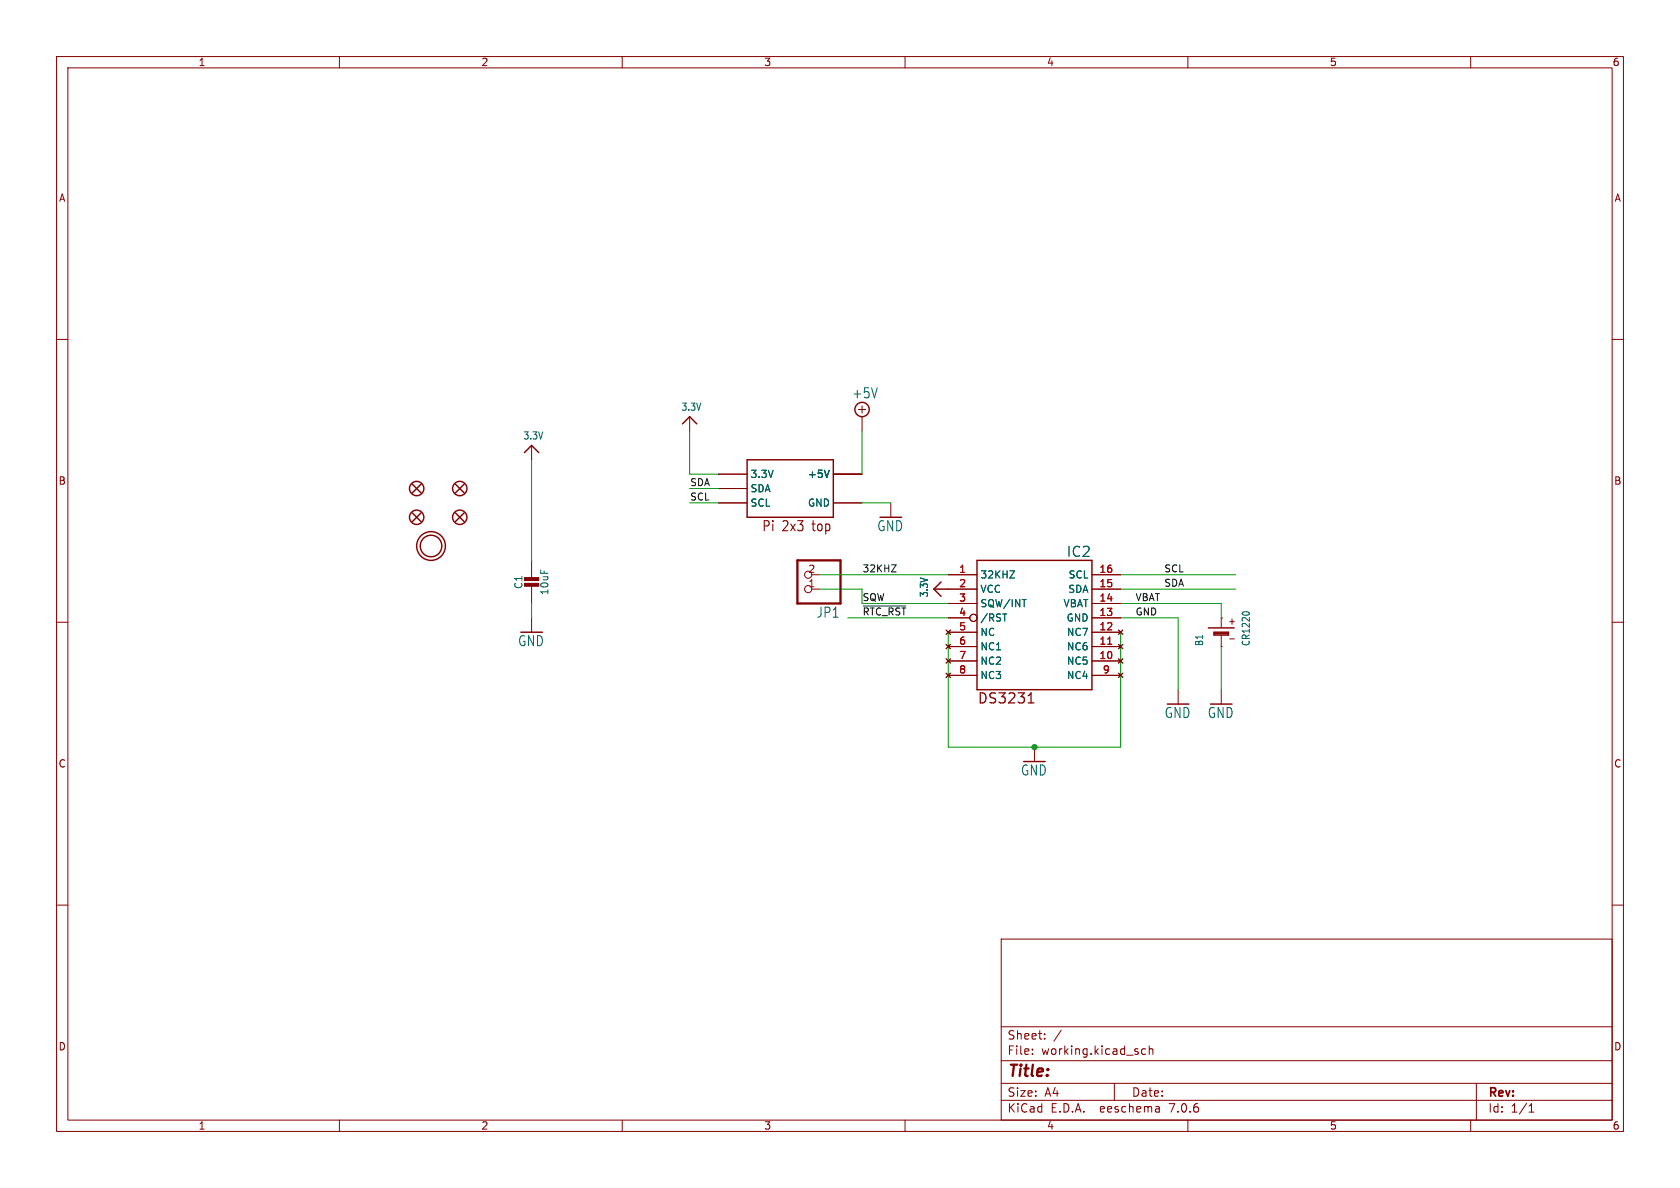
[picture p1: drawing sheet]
(kicad_sch (version 20230121) (generator eeschema)

 (paper "A4")

 (lib_symbols
  (symbol "working-eagle-import:+5V" (power) (in_bom yes) (on_board yes)
   (property "Reference" "#SUPPLY" (at 0 0 0) (effects (font (size 1.27 1.27)) hide))
   (property "Value" "+5V" (at -1.905 3.175 0) (effects (font (size 1.778 1.5113)) (justify left bottom)))
   (property "Footprint" "" (at 0 0 0) (effects (font (size 1.27 1.27)) hide))
   (property "Datasheet" "" (at 0 0 0) (effects (font (size 1.27 1.27)) hide))
   (property "ki_locked" "" (at 0 0 0) (effects (font (size 1.27 1.27))))
   (symbol "+5V_1_0"
    (polyline (pts (xy -0.635 1.27) (xy 0.635 1.27)) (stroke (width 0.1524) (type solid)) (fill (type none)))
    (polyline (pts (xy 0 0.635) (xy 0 1.905)) (stroke (width 0.1524) (type solid)) (fill (type none)))
    (circle (center 0 1.27) (radius 1.27) (stroke (width 0.254) (type solid)) (fill (type none)))
    (pin power_in line (at 0 -2.54 90) (length 2.54) (name "+5V" (effects (font (size 0 0)))) (number "1" (effects (font (size 0 0)))))))
  (symbol "working-eagle-import:3.3V" (power) (in_bom yes) (on_board yes)
   (property "Reference" "" (at 0 0 0) (effects (font (size 1.27 1.27)) hide))
   (property "Value" "3.3V" (at -1.524 1.016 0) (effects (font (size 1.27 1.0795)) (justify left bottom)))
   (property "Footprint" "" (at 0 0 0) (effects (font (size 1.27 1.27)) hide))
   (property "Datasheet" "" (at 0 0 0) (effects (font (size 1.27 1.27)) hide))
   (property "ki_locked" "" (at 0 0 0) (effects (font (size 1.27 1.27))))
   (symbol "3.3V_1_0"
    (polyline (pts (xy -1.27 -1.27) (xy 0 0)) (stroke (width 0.254) (type solid)) (fill (type none)))
    (polyline (pts (xy 0 0) (xy 1.27 -1.27)) (stroke (width 0.254) (type solid)) (fill (type none)))
    (pin power_in line (at 0 -2.54 90) (length 2.54) (name "3.3V" (effects (font (size 0 0)))) (number "1" (effects (font (size 0 0)))))))
  (symbol "working-eagle-import:BATTERYCR1220_SMT" (in_bom yes) (on_board yes)
   (property "Reference" "B" (at -2.54 3.175 0) (effects (font (size 1.27 1.0795)) (justify left bottom)))
   (property "Value" "" (at -2.54 -5.08 0) (effects (font (size 1.27 1.0795)) (justify left bottom)))
   (property "Footprint" "working:CR1220" (at 0 0 0) (effects (font (size 1.27 1.27)) hide))
   (property "Datasheet" "" (at 0 0 0) (effects (font (size 1.27 1.27)) hide))
   (property "ki_locked" "" (at 0 0 0) (effects (font (size 1.27 1.27))))
   (symbol "BATTERYCR1220_SMT_1_0"
    (polyline (pts (xy -2.54 0) (xy -0.635 0)) (stroke (width 0.1524) (type solid)) (fill (type none)))
    (polyline (pts (xy -0.508 -1.27) (xy -0.508 1.27)) (stroke (width 0.254) (type solid)) (fill (type none)))
    (polyline (pts (xy -0.508 1.27) (xy -0.254 1.27)) (stroke (width 0.254) (type solid)) (fill (type none)))
    (polyline (pts (xy -0.254 -1.27) (xy -0.508 -1.27)) (stroke (width 0.254) (type solid)) (fill (type none)))
    (polyline (pts (xy -0.254 1.27) (xy -0.254 -1.27)) (stroke (width 0.254) (type solid)) (fill (type none)))
    (polyline (pts (xy -0.254 1.27) (xy 0 1.27)) (stroke (width 0.254) (type solid)) (fill (type none)))
    (polyline (pts (xy 0 -1.27) (xy -0.254 -1.27)) (stroke (width 0.254) (type solid)) (fill (type none)))
    (polyline (pts (xy 0 1.27) (xy 0 -1.27)) (stroke (width 0.254) (type solid)) (fill (type none)))
    (polyline (pts (xy 0.762 2.286) (xy 0.762 -2.286)) (stroke (width 0.254) (type solid)) (fill (type none)))
    (polyline (pts (xy 0.889 0) (xy 2.54 0)) (stroke (width 0.1524) (type solid)) (fill (type none)))
    (text "+" (at 1.27 -1.143 900) (effects (font (size 1.27 1.0795)) (justify right top)))
    (text "-" (at -1.778 -1.143 900) (effects (font (size 1.27 1.0795)) (justify right top)))
    (pin passive line (at 2.54 0 180) (length 0) (name "+" (effects (font (size 0 0)))) (number "+$1" (effects (font (size 0 0)))))
    (pin passive line (at 2.54 0 180) (length 0) (name "+" (effects (font (size 0 0)))) (number "+$2" (effects (font (size 0 0)))))
    (pin passive line (at -2.54 0 0) (length 0) (name "-" (effects (font (size 0 0)))) (number "-" (effects (font (size 0 0)))))))
  (symbol "working-eagle-import:CAP_CERAMIC0805-NOOUTLINE" (in_bom yes) (on_board yes)
   (property "Reference" "C" (at -2.29 1.25 90) (effects (font (size 1.27 1.27))))
   (property "Value" "" (at 2.3 1.25 90) (effects (font (size 1.27 1.27))))
   (property "Footprint" "working:0805-NO" (at 0 0 0) (effects (font (size 1.27 1.27)) hide))
   (property "Datasheet" "" (at 0 0 0) (effects (font (size 1.27 1.27)) hide))
   (property "ki_locked" "" (at 0 0 0) (effects (font (size 1.27 1.27))))
   (symbol "CAP_CERAMIC0805-NOOUTLINE_1_0"
    (rectangle (start -1.27 0.508) (end 1.27 1.016) (stroke (width 0) (type default)) (fill (type outline)))
    (rectangle (start -1.27 1.524) (end 1.27 2.032) (stroke (width 0) (type default)) (fill (type outline)))
    (polyline (pts (xy 0 0.762) (xy 0 0)) (stroke (width 0.1524) (type solid)) (fill (type none)))
    (polyline (pts (xy 0 2.54) (xy 0 1.778)) (stroke (width 0.1524) (type solid)) (fill (type none)))
    (pin passive line (at 0 5.08 270) (length 2.54) (name "1" (effects (font (size 0 0)))) (number "1" (effects (font (size 0 0)))))
    (pin passive line (at 0 -2.54 90) (length 2.54) (name "2" (effects (font (size 0 0)))) (number "2" (effects (font (size 0 0)))))))
  (symbol "working-eagle-import:DS3231/SO" (in_bom yes) (on_board yes)
   (property "Reference" "IC" (at 10.16 15.24 0) (effects (font (size 1.778 1.778)) (justify right top)))
   (property "Value" "" (at 0 0 0) (effects (font (size 1.27 1.27)) hide))
   (property "Footprint" "working:SO16W" (at 0 0 0) (effects (font (size 1.27 1.27)) hide))
   (property "Datasheet" "" (at 0 0 0) (effects (font (size 1.27 1.27)) hide))
   (property "ki_locked" "" (at 0 0 0) (effects (font (size 1.27 1.27))))
   (symbol "DS3231/SO_1_0"
    (polyline (pts (xy -10.16 -10.16) (xy -10.16 12.7)) (stroke (width 0.254) (type solid)) (fill (type none)))
    (polyline (pts (xy -10.16 12.7) (xy 10.16 12.7)) (stroke (width 0.254) (type solid)) (fill (type none)))
    (polyline (pts (xy 10.16 -10.16) (xy -10.16 -10.16)) (stroke (width 0.254) (type solid)) (fill (type none)))
    (polyline (pts (xy 10.16 12.7) (xy 10.16 -10.16)) (stroke (width 0.254) (type solid)) (fill (type none)))
    (text "DS3231" (at -10.16 -12.7 0) (effects (font (size 1.778 1.778)) (justify left bottom)))
    (pin output line (at -15.24 10.16 0) (length 5.08) (name "32KHZ" (effects (font (size 1.27 1.27)))) (number "1" (effects (font (size 1.27 1.27)))))
    (pin no_connect line (at 15.24 -5.08 180) (length 5.08) (name "NC5" (effects (font (size 1.27 1.27)))) (number "10" (effects (font (size 1.27 1.27)))))
    (pin no_connect line (at 15.24 -2.54 180) (length 5.08) (name "NC6" (effects (font (size 1.27 1.27)))) (number "11" (effects (font (size 1.27 1.27)))))
    (pin no_connect line (at 15.24 0 180) (length 5.08) (name "NC7" (effects (font (size 1.27 1.27)))) (number "12" (effects (font (size 1.27 1.27)))))
    (pin power_in line (at 15.24 2.54 180) (length 5.08) (name "GND" (effects (font (size 1.27 1.27)))) (number "13" (effects (font (size 1.27 1.27)))))
    (pin power_in line (at 15.24 5.08 180) (length 5.08) (name "VBAT" (effects (font (size 1.27 1.27)))) (number "14" (effects (font (size 1.27 1.27)))))
    (pin bidirectional line (at 15.24 7.62 180) (length 5.08) (name "SDA" (effects (font (size 1.27 1.27)))) (number "15" (effects (font (size 1.27 1.27)))))
    (pin bidirectional line (at 15.24 10.16 180) (length 5.08) (name "SCL" (effects (font (size 1.27 1.27)))) (number "16" (effects (font (size 1.27 1.27)))))
    (pin power_in line (at -15.24 7.62 0) (length 5.08) (name "VCC" (effects (font (size 1.27 1.27)))) (number "2" (effects (font (size 1.27 1.27)))))
    (pin output line (at -15.24 5.08 0) (length 5.08) (name "SQW/INT" (effects (font (size 1.27 1.27)))) (number "3" (effects (font (size 1.27 1.27)))))
    (pin passive inverted (at -15.24 2.54 0) (length 5.08) (name "/RST" (effects (font (size 1.27 1.27)))) (number "4" (effects (font (size 1.27 1.27)))))
    (pin no_connect line (at -15.24 0 0) (length 5.08) (name "NC" (effects (font (size 1.27 1.27)))) (number "5" (effects (font (size 1.27 1.27)))))
    (pin no_connect line (at -15.24 -2.54 0) (length 5.08) (name "NC1" (effects (font (size 1.27 1.27)))) (number "6" (effects (font (size 1.27 1.27)))))
    (pin no_connect line (at -15.24 -5.08 0) (length 5.08) (name "NC2" (effects (font (size 1.27 1.27)))) (number "7" (effects (font (size 1.27 1.27)))))
    (pin no_connect line (at -15.24 -7.62 0) (length 5.08) (name "NC3" (effects (font (size 1.27 1.27)))) (number "8" (effects (font (size 1.27 1.27)))))
    (pin no_connect line (at 15.24 -7.62 180) (length 5.08) (name "NC4" (effects (font (size 1.27 1.27)))) (number "9" (effects (font (size 1.27 1.27)))))))
  (symbol "working-eagle-import:FIDUCIAL_1MM" (in_bom yes) (on_board yes)
   (property "Reference" "FID" (at 0 0 0) (effects (font (size 1.27 1.27)) hide))
   (property "Value" "" (at 0 0 0) (effects (font (size 1.27 1.27)) hide))
   (property "Footprint" "working:FIDUCIAL_1MM" (at 0 0 0) (effects (font (size 1.27 1.27)) hide))
   (property "Datasheet" "" (at 0 0 0) (effects (font (size 1.27 1.27)) hide))
   (property "ki_locked" "" (at 0 0 0) (effects (font (size 1.27 1.27))))
   (symbol "FIDUCIAL_1MM_1_0"
    (polyline (pts (xy -0.762 0.762) (xy 0.762 -0.762)) (stroke (width 0.254) (type solid)) (fill (type none)))
    (polyline (pts (xy 0.762 0.762) (xy -0.762 -0.762)) (stroke (width 0.254) (type solid)) (fill (type none)))
    (circle (center 0 0) (radius 1.27) (stroke (width 0.254) (type solid)) (fill (type none)))))
  (symbol "working-eagle-import:GND" (power) (in_bom yes) (on_board yes)
   (property "Reference" "#GND" (at 0 0 0) (effects (font (size 1.27 1.27)) hide))
   (property "Value" "GND" (at -2.54 -2.54 0) (effects (font (size 1.778 1.5113)) (justify left bottom)))
   (property "Footprint" "" (at 0 0 0) (effects (font (size 1.27 1.27)) hide))
   (property "Datasheet" "" (at 0 0 0) (effects (font (size 1.27 1.27)) hide))
   (property "ki_locked" "" (at 0 0 0) (effects (font (size 1.27 1.27))))
   (symbol "GND_1_0"
    (polyline (pts (xy -1.905 0) (xy 1.905 0)) (stroke (width 0.254) (type solid)) (fill (type none)))
    (pin power_in line (at 0 2.54 270) (length 2.54) (name "GND" (effects (font (size 0 0)))) (number "1" (effects (font (size 0 0)))))))
  (symbol "working-eagle-import:HEADER-1X2ROUND" (in_bom yes) (on_board yes)
   (property "Reference" "JP" (at -6.35 5.715 0) (effects (font (size 1.778 1.5113)) (justify left bottom)))
   (property "Value" "" (at -6.35 -5.08 0) (effects (font (size 1.778 1.5113)) (justify left bottom)))
   (property "Footprint" "working:1X02_ROUND" (at 0 0 0) (effects (font (size 1.27 1.27)) hide))
   (property "Datasheet" "" (at 0 0 0) (effects (font (size 1.27 1.27)) hide))
   (property "ki_locked" "" (at 0 0 0) (effects (font (size 1.27 1.27))))
   (symbol "HEADER-1X2ROUND_1_0"
    (polyline (pts (xy -6.35 -2.54) (xy 1.27 -2.54)) (stroke (width 0.4064) (type solid)) (fill (type none)))
    (polyline (pts (xy -6.35 5.08) (xy -6.35 -2.54)) (stroke (width 0.4064) (type solid)) (fill (type none)))
    (polyline (pts (xy 1.27 -2.54) (xy 1.27 5.08)) (stroke (width 0.4064) (type solid)) (fill (type none)))
    (polyline (pts (xy 1.27 5.08) (xy -6.35 5.08)) (stroke (width 0.4064) (type solid)) (fill (type none)))
    (pin passive inverted (at -2.54 2.54 0) (length 2.54) (name "1" (effects (font (size 0 0)))) (number "1" (effects (font (size 1.27 1.27)))))
    (pin passive inverted (at -2.54 0 0) (length 2.54) (name "2" (effects (font (size 0 0)))) (number "2" (effects (font (size 1.27 1.27)))))))
  (symbol "working-eagle-import:MOUNTINGHOLE3.0THIN" (in_bom yes) (on_board yes)
   (property "Reference" "" (at 0 0 0) (effects (font (size 1.27 1.27)) hide))
   (property "Value" "" (at 0 0 0) (effects (font (size 1.27 1.27)) hide))
   (property "Footprint" "working:MOUNTINGHOLE_3.0_PLATEDTHIN" (at 0 0 0) (effects (font (size 1.27 1.27)) hide))
   (property "Datasheet" "" (at 0 0 0) (effects (font (size 1.27 1.27)) hide))
   (property "ki_locked" "" (at 0 0 0) (effects (font (size 1.27 1.27))))
   (symbol "MOUNTINGHOLE3.0THIN_1_0"
    (circle (center 0 0) (radius 1.905) (stroke (width 0.254) (type solid)) (fill (type none)))
    (circle (center 0 0) (radius 2.54) (stroke (width 0.254) (type solid)) (fill (type none)))))
  (symbol "working-eagle-import:RASPBERRYPI_2X3" (in_bom yes) (on_board yes)
   (property "Reference" "RPI" (at 0 0 0) (effects (font (size 1.27 1.27)) hide))
   (property "Value" "" (at 0 0 0) (effects (font (size 1.27 1.27)) hide))
   (property "Footprint" "working:RASPBERRYPI_2X3_THMSMT" (at 0 0 0) (effects (font (size 1.27 1.27)) hide))
   (property "Datasheet" "" (at 0 0 0) (effects (font (size 1.27 1.27)) hide))
   (property "ki_locked" "" (at 0 0 0) (effects (font (size 1.27 1.27))))
   (symbol "RASPBERRYPI_2X3_1_0"
    (polyline (pts (xy -7.62 -5.08) (xy -7.62 5.08)) (stroke (width 0.254) (type solid)) (fill (type none)))
    (polyline (pts (xy -7.62 5.08) (xy 7.62 5.08)) (stroke (width 0.254) (type solid)) (fill (type none)))
    (polyline (pts (xy 7.62 -5.08) (xy -7.62 -5.08)) (stroke (width 0.254) (type solid)) (fill (type none)))
    (polyline (pts (xy 7.62 5.08) (xy 7.62 -5.08)) (stroke (width 0.254) (type solid)) (fill (type none)))
    (text "Pi 2x3 top" (at -5.08 -7.62 0) (effects (font (size 1.778 1.5113)) (justify left bottom)))
    (pin bidirectional line (at -12.7 2.54 0) (length 5.08) (name "3.3V" (effects (font (size 1.27 1.27)))) (number "1" (effects (font (size 0 0)))))
    (pin bidirectional line (at -12.7 2.54 0) (length 5.08) (name "3.3V" (effects (font (size 1.27 1.27)))) (number "1'" (effects (font (size 0 0)))))
    (pin bidirectional line (at 12.7 2.54 180) (length 5.08) (name "+5V" (effects (font (size 1.27 1.27)))) (number "2" (effects (font (size 0 0)))))
    (pin bidirectional line (at 12.7 2.54 180) (length 5.08) (name "+5V" (effects (font (size 1.27 1.27)))) (number "2'" (effects (font (size 0 0)))))
    (pin bidirectional line (at -12.7 0 0) (length 5.08) (name "SDA" (effects (font (size 1.27 1.27)))) (number "3" (effects (font (size 0 0)))))
    (pin bidirectional line (at -12.7 0 0) (length 5.08) (name "SDA" (effects (font (size 1.27 1.27)))) (number "3'" (effects (font (size 0 0)))))
    (pin bidirectional line (at 12.7 2.54 180) (length 5.08) (name "+5V" (effects (font (size 1.27 1.27)))) (number "4" (effects (font (size 0 0)))))
    (pin bidirectional line (at 12.7 2.54 180) (length 5.08) (name "+5V" (effects (font (size 1.27 1.27)))) (number "4'" (effects (font (size 0 0)))))
    (pin bidirectional line (at -12.7 -2.54 0) (length 5.08) (name "SCL" (effects (font (size 1.27 1.27)))) (number "5" (effects (font (size 0 0)))))
    (pin bidirectional line (at -12.7 -2.54 0) (length 5.08) (name "SCL" (effects (font (size 1.27 1.27)))) (number "5'" (effects (font (size 0 0)))))
    (pin bidirectional line (at 12.7 -2.54 180) (length 5.08) (name "GND" (effects (font (size 1.27 1.27)))) (number "6" (effects (font (size 0 0)))))
    (pin bidirectional line (at 12.7 -2.54 180) (length 5.08) (name "GND" (effects (font (size 1.27 1.27)))) (number "6'" (effects (font (size 0 0))))))))

 (junction (at 182.88 132.08) (diameter 0) (color 0 0 0 0))

 (wire (pts (xy 182.88 132.08) (xy 198.12 132.08)) (stroke (width 0.1524) (type solid)))
 (wire (pts (xy 149.86 109.22) (xy 167.64 109.22)) (stroke (width 0.1524) (type solid)))
 (wire (pts (xy 167.64 111.76) (xy 167.64 132.08)) (stroke (width 0.1524) (type solid)))
 (wire (pts (xy 208.28 121.92) (xy 208.28 109.22)) (stroke (width 0.1524) (type solid)))
 (wire (pts (xy 215.9 109.22) (xy 215.9 106.68)) (stroke (width 0.1524) (type solid)))
 (wire (pts (xy 121.92 83.82) (xy 121.92 76.2)) (stroke (width 0.1524) (type solid)))
 (wire (pts (xy 152.4 88.9) (xy 157.48 88.9)) (stroke (width 0.1524) (type solid)))
 (wire (pts (xy 93.98 109.22) (xy 93.98 106.68)) (stroke (width 0.1524) (type solid)))
 (wire (pts (xy 152.4 106.68) (xy 167.64 106.68)) (stroke (width 0.1524) (type solid)))
 (wire (pts (xy 152.4 76.2) (xy 152.4 83.82)) (stroke (width 0.1524) (type solid)))
 (wire (pts (xy 198.12 101.6) (xy 218.44 101.6)) (stroke (width 0.1524) (type solid)))
 (wire (pts (xy 167.64 132.08) (xy 182.88 132.08)) (stroke (width 0.1524) (type solid)))
 (wire (pts (xy 152.4 106.68) (xy 152.4 104.14)) (stroke (width 0.1524) (type solid)))
 (wire (pts (xy 215.9 114.3) (xy 215.9 121.92)) (stroke (width 0.1524) (type solid)))
 (wire (pts (xy 127 83.82) (xy 121.92 83.82)) (stroke (width 0.1524) (type solid)))
 (wire (pts (xy 127 86.36) (xy 121.92 86.36)) (stroke (width 0.1524) (type solid)))
 (wire (pts (xy 121.92 88.9) (xy 127 88.9)) (stroke (width 0.1524) (type solid)))
 (wire (pts (xy 198.12 111.76) (xy 198.12 132.08)) (stroke (width 0.1524) (type solid)))
 (wire (pts (xy 152.4 104.14) (xy 144.78 104.14)) (stroke (width 0.1524) (type solid)))
 (wire (pts (xy 198.12 106.68) (xy 215.9 106.68)) (stroke (width 0.1524) (type solid)))
 (wire (pts (xy 144.78 101.6) (xy 167.64 101.6)) (stroke (width 0.1524) (type solid)))
 (wire (pts (xy 198.12 109.22) (xy 208.28 109.22)) (stroke (width 0.1524) (type solid)))
 (wire (pts (xy 218.44 104.14) (xy 198.12 104.14)) (stroke (width 0.1524) (type solid)))
 (wire (pts (xy 93.98 99.06) (xy 93.98 81.28)) (stroke (width 0.1524) (type solid)))

 (label "GND" (at 200.66 109.22 0) (fields_autoplaced) (effects (font (size 1.2446 1.2446)) (justify left bottom)))
 (label "VBAT" (at 200.66 106.68 0) (fields_autoplaced) (effects (font (size 1.2446 1.2446)) (justify left bottom)))
 (label "SCL" (at 121.92 88.9 0) (fields_autoplaced) (effects (font (size 1.2446 1.2446)) (justify left bottom)))
 (label "32KHZ" (at 152.4 101.6 0) (fields_autoplaced) (effects (font (size 1.2446 1.2446)) (justify left bottom)))
 (label "SDA" (at 205.74 104.14 0) (fields_autoplaced) (effects (font (size 1.2446 1.2446)) (justify left bottom)))
 (label "SCL" (at 205.74 101.6 0) (fields_autoplaced) (effects (font (size 1.2446 1.2446)) (justify left bottom)))
 (label "~{RTC_RST}" (at 152.4 109.22 0) (fields_autoplaced) (effects (font (size 1.2446 1.2446)) (justify left bottom)))
 (label "SDA" (at 121.92 86.36 0) (fields_autoplaced) (effects (font (size 1.2446 1.2446)) (justify left bottom)))
 (label "SQW" (at 152.4 106.68 0) (fields_autoplaced) (effects (font (size 1.2446 1.2446)) (justify left bottom)))

 (symbol (lib_id "working-eagle-import:GND") (at 93.98 111.76 0) (unit 1) (in_bom yes) (on_board yes) (dnp no)
  (property "Reference" "#GND2" (at 93.98 111.76 0) (effects (font (size 1.27 1.27)) hide))
  (property "Value" "GND" (at 91.44 114.3 0) (effects (font (size 1.778 1.5113)) (justify left bottom)))
  (property "Footprint" "" (at 93.98 111.76 0) (effects (font (size 1.27 1.27)) hide))
  (property "Datasheet" "" (at 93.98 111.76 0) (effects (font (size 1.27 1.27)) hide)) (pin "1"))

 (symbol (lib_id "working-eagle-import:BATTERYCR1220_SMT") (at 215.9 111.76 90) (unit 1) (in_bom yes) (on_board yes) (dnp no)
  (property "Reference" "B1" (at 212.725 114.3 0) (effects (font (size 1.27 1.0795)) (justify left bottom)))
  (property "Value" "CR1220" (at 220.98 114.3 0) (effects (font (size 1.27 1.0795)) (justify left bottom)))
  (property "Footprint" "working:CR1220" (at 215.9 111.76 0) (effects (font (size 1.27 1.27)) hide))
  (property "Datasheet" "" (at 215.9 111.76 0) (effects (font (size 1.27 1.27)) hide))
  (pin "+$1")
  (pin "+$2")
  (pin "-"))

 (symbol (lib_id "working-eagle-import:CAP_CERAMIC0805-NOOUTLINE") (at 93.98 104.14 0) (unit 1) (in_bom yes) (on_board yes) (dnp no)
  (property "Reference" "C1" (at 91.69 102.89 90) (effects (font (size 1.27 1.27))))
  (property "Value" "10uF" (at 96.28 102.89 90) (effects (font (size 1.27 1.27))))
  (property "Footprint" "working:0805-NO" (at 93.98 104.14 0) (effects (font (size 1.27 1.27)) hide))
  (property "Datasheet" "" (at 93.98 104.14 0) (effects (font (size 1.27 1.27)) hide)) (pin "1") (pin "2"))

 (symbol (lib_id "working-eagle-import:HEADER-1X2ROUND") (at 142.24 101.6 180) (unit 1) (in_bom yes) (on_board yes) (dnp no)
  (property "Reference" "JP1" (at 148.59 107.315 0) (effects (font (size 1.778 1.5113)) (justify left bottom)))
  (property "Value" "HEADER-1X2ROUND" (at 148.59 96.52 0) (effects (font (size 1.778 1.5113)) (justify left bottom) hide))
  (property "Footprint" "working:1X02_ROUND" (at 142.24 101.6 0) (effects (font (size 1.27 1.27)) hide))
  (property "Datasheet" "" (at 142.24 101.6 0) (effects (font (size 1.27 1.27)) hide)) (pin "1") (pin "2"))

 (symbol (lib_id "working-eagle-import:GND") (at 215.9 124.46 0) (unit 1) (in_bom yes) (on_board yes) (dnp no)
  (property "Reference" "#GND17" (at 215.9 124.46 0) (effects (font (size 1.27 1.27)) hide))
  (property "Value" "GND" (at 213.36 127 0) (effects (font (size 1.778 1.5113)) (justify left bottom)))
  (property "Footprint" "" (at 215.9 124.46 0) (effects (font (size 1.27 1.27)) hide))
  (property "Datasheet" "" (at 215.9 124.46 0) (effects (font (size 1.27 1.27)) hide)) (pin "1"))

 (symbol (lib_id "working-eagle-import:FIDUCIAL_1MM") (at 73.66 91.44 0) (unit 1) (in_bom yes) (on_board yes) (dnp no)
  (property "Reference" "FID1" (at 73.66 91.44 0) (effects (font (size 1.27 1.27)) hide))
  (property "Value" "FIDUCIAL_1MM" (at 73.66 91.44 0) (effects (font (size 1.27 1.27)) hide))
  (property "Footprint" "working:FIDUCIAL_1MM" (at 73.66 91.44 0) (effects (font (size 1.27 1.27)) hide))
  (property "Datasheet" "" (at 73.66 91.44 0) (effects (font (size 1.27 1.27)) hide)))

 (symbol (lib_id "working-eagle-import:3.3V") (at 165.1 104.14 90) (unit 1) (in_bom yes) (on_board yes) (dnp no)
  (property "Reference" "#U$6" (at 165.1 104.14 0) (effects (font (size 1.27 1.27)) hide))
  (property "Value" "3.3V" (at 164.084 105.664 0) (effects (font (size 1.27 1.0795)) (justify left bottom)))
  (property "Footprint" "" (at 165.1 104.14 0) (effects (font (size 1.27 1.27)) hide))
  (property "Datasheet" "" (at 165.1 104.14 0) (effects (font (size 1.27 1.27)) hide)) (pin "1"))

 (symbol (lib_id "working-eagle-import:3.3V") (at 93.98 78.74 0) (unit 1) (in_bom yes) (on_board yes) (dnp no)
  (property "Reference" "#U$1" (at 93.98 78.74 0) (effects (font (size 1.27 1.27)) hide))
  (property "Value" "3.3V" (at 92.456 77.724 0) (effects (font (size 1.27 1.0795)) (justify left bottom)))
  (property "Footprint" "" (at 93.98 78.74 0) (effects (font (size 1.27 1.27)) hide))
  (property "Datasheet" "" (at 93.98 78.74 0) (effects (font (size 1.27 1.27)) hide)) (pin "1"))

 (symbol (lib_id "working-eagle-import:GND") (at 157.48 91.44 0) (unit 1) (in_bom yes) (on_board yes) (dnp no)
  (property "Reference" "#GND3" (at 157.48 91.44 0) (effects (font (size 1.27 1.27)) hide))
  (property "Value" "GND" (at 154.94 93.98 0) (effects (font (size 1.778 1.5113)) (justify left bottom)))
  (property "Footprint" "" (at 157.48 91.44 0) (effects (font (size 1.27 1.27)) hide))
  (property "Datasheet" "" (at 157.48 91.44 0) (effects (font (size 1.27 1.27)) hide)) (pin "1"))

 (symbol (lib_id "working-eagle-import:GND") (at 182.88 134.62 0) (unit 1) (in_bom yes) (on_board yes) (dnp no)
  (property "Reference" "#GND1" (at 182.88 134.62 0) (effects (font (size 1.27 1.27)) hide))
  (property "Value" "GND" (at 180.34 137.16 0) (effects (font (size 1.778 1.5113)) (justify left bottom)))
  (property "Footprint" "" (at 182.88 134.62 0) (effects (font (size 1.27 1.27)) hide))
  (property "Datasheet" "" (at 182.88 134.62 0) (effects (font (size 1.27 1.27)) hide)) (pin "1"))

 (symbol (lib_id "working-eagle-import:FIDUCIAL_1MM") (at 73.66 86.36 0) (unit 1) (in_bom yes) (on_board yes) (dnp no)
  (property "Reference" "FID3" (at 73.66 86.36 0) (effects (font (size 1.27 1.27)) hide))
  (property "Value" "FIDUCIAL_1MM" (at 73.66 86.36 0) (effects (font (size 1.27 1.27)) hide))
  (property "Footprint" "working:FIDUCIAL_1MM" (at 73.66 86.36 0) (effects (font (size 1.27 1.27)) hide))
  (property "Datasheet" "" (at 73.66 86.36 0) (effects (font (size 1.27 1.27)) hide)))

 (symbol (lib_id "working-eagle-import:3.3V") (at 121.92 73.66 0) (unit 1) (in_bom yes) (on_board yes) (dnp no)
  (property "Reference" "#U$5" (at 121.92 73.66 0) (effects (font (size 1.27 1.27)) hide))
  (property "Value" "3.3V" (at 120.396 72.644 0) (effects (font (size 1.27 1.0795)) (justify left bottom)))
  (property "Footprint" "" (at 121.92 73.66 0) (effects (font (size 1.27 1.27)) hide))
  (property "Datasheet" "" (at 121.92 73.66 0) (effects (font (size 1.27 1.27)) hide)) (pin "1"))

 (symbol (lib_id "working-eagle-import:+5V") (at 152.4 73.66 0) (unit 1) (in_bom yes) (on_board yes) (dnp no)
  (property "Reference" "#SUPPLY1" (at 152.4 73.66 0) (effects (font (size 1.27 1.27)) hide))
  (property "Value" "+5V" (at 150.495 70.485 0) (effects (font (size 1.778 1.5113)) (justify left bottom)))
  (property "Footprint" "" (at 152.4 73.66 0) (effects (font (size 1.27 1.27)) hide))
  (property "Datasheet" "" (at 152.4 73.66 0) (effects (font (size 1.27 1.27)) hide)) (pin "1"))

 (symbol (lib_id "working-eagle-import:FIDUCIAL_1MM") (at 81.28 86.36 0) (unit 1) (in_bom yes) (on_board yes) (dnp no)
  (property "Reference" "FID4" (at 81.28 86.36 0) (effects (font (size 1.27 1.27)) hide))
  (property "Value" "FIDUCIAL_1MM" (at 81.28 86.36 0) (effects (font (size 1.27 1.27)) hide))
  (property "Footprint" "working:FIDUCIAL_1MM" (at 81.28 86.36 0) (effects (font (size 1.27 1.27)) hide))
  (property "Datasheet" "" (at 81.28 86.36 0) (effects (font (size 1.27 1.27)) hide)))

 (symbol (lib_id "working-eagle-import:FIDUCIAL_1MM") (at 81.28 91.44 0) (unit 1) (in_bom yes) (on_board yes) (dnp no)
  (property "Reference" "FID2" (at 81.28 91.44 0) (effects (font (size 1.27 1.27)) hide))
  (property "Value" "FIDUCIAL_1MM" (at 81.28 91.44 0) (effects (font (size 1.27 1.27)) hide))
  (property "Footprint" "working:FIDUCIAL_1MM" (at 81.28 91.44 0) (effects (font (size 1.27 1.27)) hide))
  (property "Datasheet" "" (at 81.28 91.44 0) (effects (font (size 1.27 1.27)) hide)))

 (symbol (lib_id "working-eagle-import:DS3231/SO") (at 182.88 111.76 0) (unit 1) (in_bom yes) (on_board yes) (dnp no)
  (property "Reference" "IC2" (at 193.04 96.52 0) (effects (font (size 1.778 1.778)) (justify right top)))
  (property "Value" "DS3231/SO" (at 182.88 111.76 0) (effects (font (size 1.27 1.27)) hide))
  (property "Footprint" "working:SO16W" (at 182.88 111.76 0) (effects (font (size 1.27 1.27)) hide))
  (property "Datasheet" "" (at 182.88 111.76 0) (effects (font (size 1.27 1.27)) hide)) (pin "1") (pin "10") (pin "11") (pin "12") (pin "13") (pin "14") (pin "15") (pin "16") (pin "2") (pin "3") (pin "4") (pin "5") (pin "6") (pin "7") (pin "8") (pin "9"))

 (symbol (lib_id "working-eagle-import:GND") (at 208.28 124.46 0) (unit 1) (in_bom yes) (on_board yes) (dnp no)
  (property "Reference" "#GND16" (at 208.28 124.46 0) (effects (font (size 1.27 1.27)) hide))
  (property "Value" "GND" (at 205.74 127 0) (effects (font (size 1.778 1.5113)) (justify left bottom)))
  (property "Footprint" "" (at 208.28 124.46 0) (effects (font (size 1.27 1.27)) hide))
  (property "Datasheet" "" (at 208.28 124.46 0) (effects (font (size 1.27 1.27)) hide)) (pin "1"))

 (symbol (lib_id "working-eagle-import:RASPBERRYPI_2X3") (at 139.7 86.36 0) (unit 1) (in_bom yes) (on_board yes) (dnp no)
  (property "Reference" "RPI1" (at 139.7 86.36 0) (effects (font (size 1.27 1.27)) hide))
  (property "Value" "RASPBERRYPI_2X3" (at 139.7 86.36 0) (effects (font (size 1.27 1.27)) hide))
  (property "Footprint" "working:RASPBERRYPI_2X3_THMSMT" (at 139.7 86.36 0) (effects (font (size 1.27 1.27)) hide))
  (property "Datasheet" "" (at 139.7 86.36 0) (effects (font (size 1.27 1.27)) hide)) (pin "1") (pin "1'") (pin "2") (pin "2'") (pin "3") (pin "3'") (pin "4") (pin "4'") (pin "5") (pin "5'") (pin "6") (pin "6'"))

 (symbol (lib_id "working-eagle-import:MOUNTINGHOLE3.0THIN") (at 76.2 96.52 0) (unit 1) (in_bom yes) (on_board yes) (dnp no)
  (property "Reference" "U$4" (at 76.2 96.52 0) (effects (font (size 1.27 1.27)) hide))
  (property "Value" "MOUNTINGHOLE3.0THIN" (at 76.2 96.52 0) (effects (font (size 1.27 1.27)) hide))
  (property "Footprint" "working:MOUNTINGHOLE_3.0_PLATEDTHIN" (at 76.2 96.52 0) (effects (font (size 1.27 1.27)) hide))
  (property "Datasheet" "" (at 76.2 96.52 0) (effects (font (size 1.27 1.27)) hide)))

 (sheet_instances (path "" (page "1"))))
